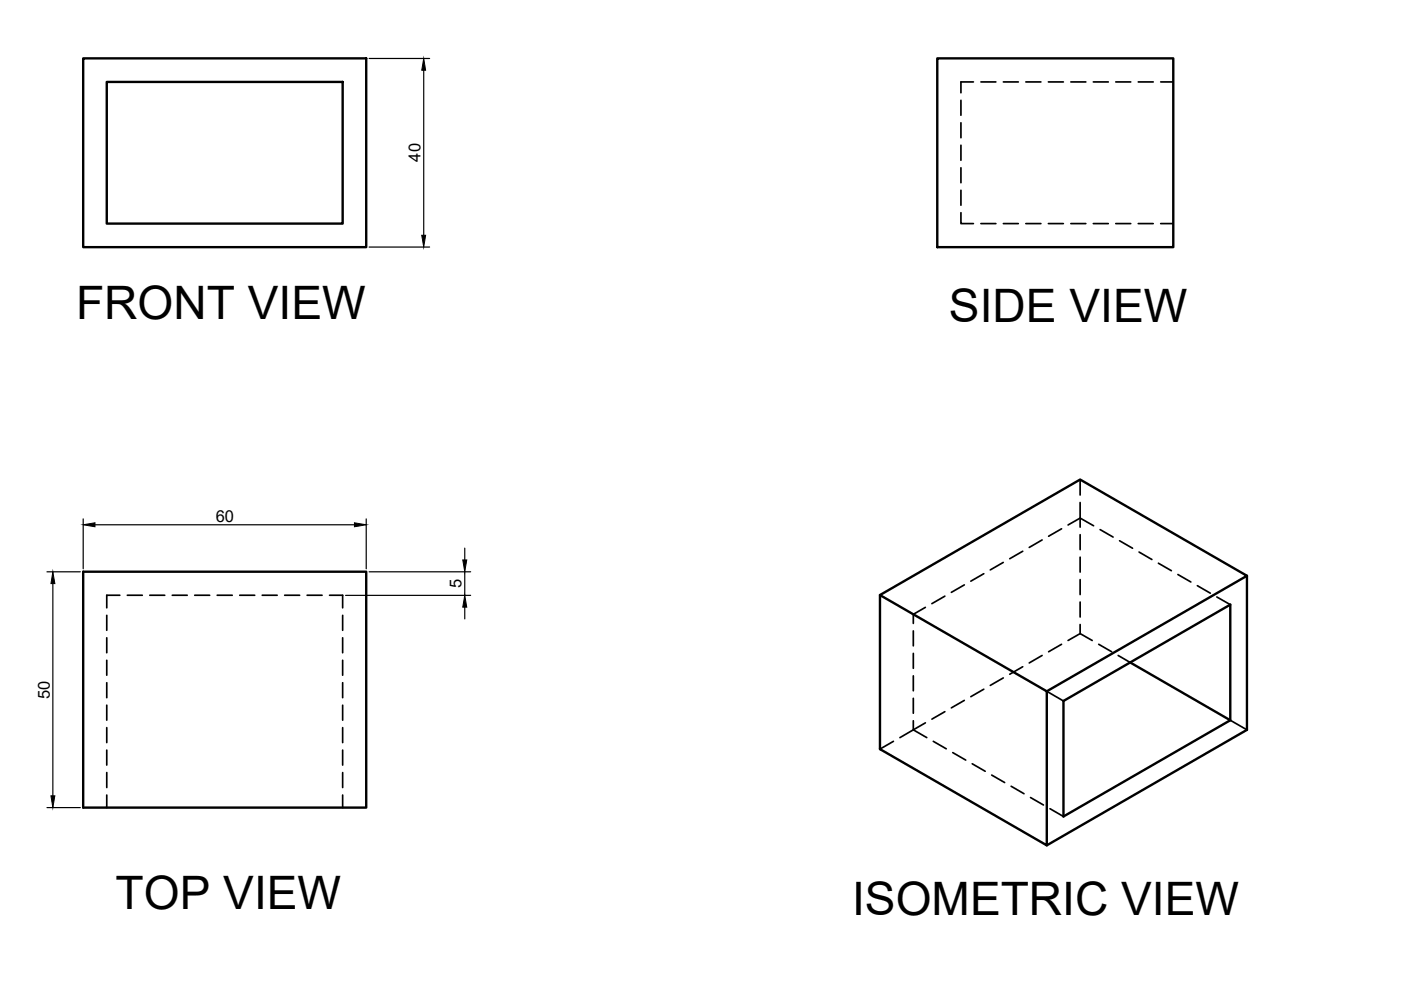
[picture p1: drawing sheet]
<svg xmlns="http://www.w3.org/2000/svg" width="297mm" height="210mm" viewBox="0 0 297 210" stroke-linecap="round" stroke-linejoin="round" font-family="sans-serif">
<!-- layer: MD_Visible -->
<path d="M17.6 12.4h60v40h-60zM22.6 17.4h50.1v30h-50.1zM198.7 12.4h50.1v40h-50.1zM17.6 121.2h60v50h-60zM186.6 126.2l35.3 20.4v32.6l-35.3-20.4zM186.6 126.2l42.4-24.5 35.4 20.4-42.5 24.5M264.4 122.1v32.6l-42.5 24.5M239.6 140.5l21.2 12.2-35.3 20.4v-24.5l35.3-20.4v24.5" fill="none" stroke="#000" stroke-width=".51"/>
<!-- layer: MD_Hidden -->
<g fill="none" stroke="#000" stroke-width=".36">
<path d="M206.4 17.4h-2.7v2.3M208 17.4h3.1M212.7 17.4h3.2M217.5 17.4h3.2M222.3 17.4h3.2M227 17.4h3.2M231.8 17.4h3.2M236.6 17.4h3.1M241.3 17.4h3.2M246.1 17.4h2.7M203.7 21.3v3.1M203.7 26v3.2"/>
<path d="M203.7 30.8v3.2M203.7 35.6v3.1M203.7 45.1v2.3h2.7M203.7 40.3v3.2M208 47.4h3.1M212.7 47.4h3.2M217.5 47.4h3.2M222.3 47.4h3.2M227 47.4h3.2M231.8 47.4h3.2M236.6 47.4h3.1M241.3 47.4h3.2"/>
<path d="M246.1 47.4h2.7M212.7 119.2l-2.7 1.6M216.8 116.9l-2.7 1.6M220.9 114.5l-2.7 1.6M225.1 112.1l-2.8 1.6M229 101.7v3.3M229 106.5v3.3l-2.6 1.5M229 113.4v3.1M229 118.1v3.2M231.9 111.5l-2.9-1.7v2M233.2 112.3l2.8 1.6M237.4 114.7l2.7 1.5"/>
<path d="M241.5 117l2.7 1.6M245.6 119.4l2.8 1.6M22.6 130.5v3.1M22.6 135.2v3.2M22.6 140v3.2M25.4 126.2h-2.8v2.7M27 126.2h3.2M31.8 126.2h3.1M36.5 126.2h3.2M41.3 126.2h3.2M46 126.2h3.2M50.8 126.2h3.2"/>
<path d="M55.6 126.2h3.2M60.4 126.2h3.1M65.1 126.2h3.2M69.9 126.2h2.8v2.7M72.7 130.5v3.1M72.7 135.2v3.2M72.7 140v3.2M193.6 133.8v3.1M193.6 138.5v3.2M196.2 128.8l-2.6 1.5v1.9M200.3 126.4l-2.7 1.6M204.5 124l-2.8 1.6"/>
<path d="M208.6 121.6l-2.8 1.6M220.9 139l-2.7 1.6M225.1 136.6l-2.8 1.6M226.4 135.8l2.6-1.5 2.6 1.5M229 122.9v3.2M229 127.6v3.2M229 132.4v1.9M232.9 136.6l2.8 1.6M237.1 139l2.5 1.5M249.7 121.8l2.8 1.6M253.9 124.2l2.7 1.6M258 126.6l2.8 1.6"/>
<path d="M22.6 144.8v3.1M22.6 149.5v3.2M22.6 154.3v3.2M22.6 159v3.2M72.7 144.8v3.1M72.7 149.5v3.2M72.7 154.3v3.2M72.7 159v3.2M189.4 157.2l-2.8 1.6M193.6 152.8v1.9l2.9 1.7M193.6 143.3v3.2M193.6 148.1v3.1"/>
<path d="M196.2 153.3l-5.4 3.1M197.9 157.2l2.7 1.6M200.3 150.9l-2.7 1.6M202 159.6l2.8 1.6M204.5 148.5l-2.8 1.6M208.6 146.1l-2.8 1.6M212.7 143.7l-2.7 1.6M216.8 141.4l-2.7 1.6M221.9 146.6l3.6 2M260.8 152.7l3.6 2M22.6 163.8v3.2M22.6 168.6v2.6"/>
<path d="M72.7 163.8v3.2M72.7 168.6v2.6M206.1 161.9l2.8 1.6M210.3 164.3l2.7 1.6M214.4 166.7l2.7 1.6M218.5 169.1l2.7 1.6M222.6 171.5l2.9 1.6"/>
</g>
<!-- layer: 0 -->
<g fill="none" stroke="#000" stroke-width=".25">
<path d="M78.3 12.4h12.8M89.8 14.9v35M78.3 52.4h12.8M17.6 110v10.6M20.1 111.3h55M77.6 110v10.6M98.5 116.2v2.5M10 121.2h7M11.2 123.7v45M73.3 126.2h26.5M78.3 121.2h21.5M98.5 121.2v5"/>
<path d="M98.5 128.7v2.5M10 171.2h7"/>
</g>
<path d="M89.8 12.4l.4 2.5h-.8zM89.4 49.9h.8l-.4 2.5zM17.6 111.3l2.5-.5v.9zM75.1 110.8l2.5 .5-2.5 .4zM98.1 118.7h.9l-.5 2.5zM11.2 121.2l.4 2.5h-.8zM98.5 126.2l.5 2.5h-.9zM10.8 168.7h.8l-.4 2.5z" fill="#000" stroke="#000" stroke-width=".21"/>
<g font-size="9.8">
<text x="16.1" y="67.6">FRONT VIEW</text>
<text x="201.2" y="68.2">SIDE VIEW</text>
<text x="24.5" y="192.7">TOP VIEW</text>
<text x="180.7" y="193.9">ISOMETRIC VIEW</text>
</g>
<g font-size="3.5">
<text x="89.2" y="34.3" transform="rotate(-90 89.2 34.3)">40</text>
<text x="45.7" y="110.6">60</text>
<text x="97.9" y="124.7" transform="rotate(-90 97.9 124.7)">5</text>
<text x="10.5" y="148.2" transform="rotate(-90 10.5 148.2)">50</text>
</g>
</svg>
